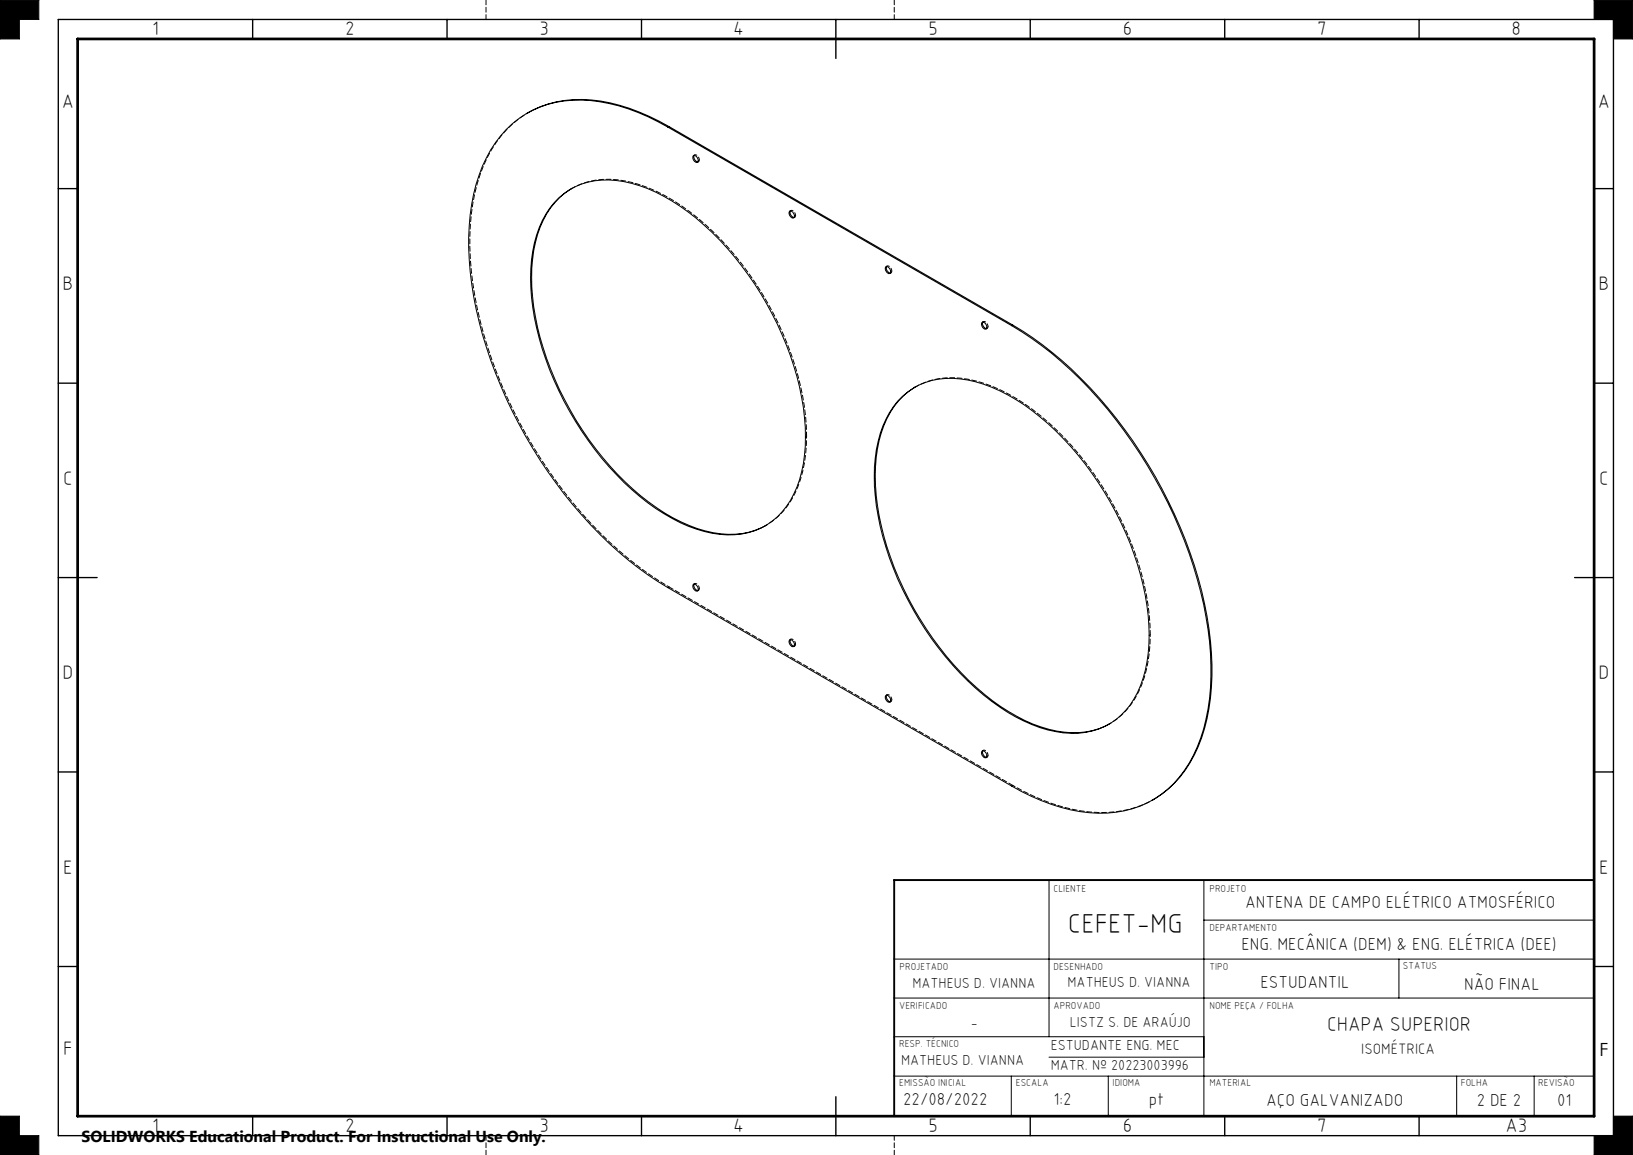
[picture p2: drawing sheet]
<svg xmlns="http://www.w3.org/2000/svg" width="420mm" height="297mm" viewBox="0 0 420 297" stroke-linecap="round" stroke-linejoin="round" font-family="sans-serif">
<g fill="none" stroke="#000" stroke-width=".26">
<path d="M0 0h10v5h-5v5h-5zM410 0h10v10h-5v-5h-5zM135.6 29.1a27.6 27.6 0 0 1 19-3.1 51.1 51.1 0 0 1 17.5 6.6M171.8 32.7a44.9 44.9 0 0 0-24.5-6.9 25.3 25.3 0 0 0-22.2 14.8 51.1 51.1 0 0 0-4.4 26.2 109.3 109.3 0 0 0 16.2 48.4 106.2 106.2 0 0 0 32.4 34.4l90.9 52.5a45.4 45.4 0 0 0 24.5 7 25.9 25.9 0 0 0 23.2-17 55.3 55.3 0 0 0 3.2-27.1 114.9 114.9 0 0 0-22-54.3 98 98 0 0 0-28.9-27M171.8 32.7l88.4 51M172.1 32.6l-.3 .1M172.1 32.6l88.4 51M178.5 40a1.27 1.27 0 0 0 1 1.6M143.7 50.9a18.6 18.6 0 0 1 16.8-4.2 46 46 0 0 1 22.6 13.1 82.5 82.5 0 0 1 23.5 45 41.4 41.4 0 0 1-1.6 20.5 18.1 18.1 0 0 1-19.9 12.1 40.1 40.1 0 0 1-20.6-9.7 81.2 81.2 0 0 1-27.8-51.2 35.2 35.2 0 0 1 3.7-21.4l1-1.5zM146.9 48.5a20.6 20.6 0 0 0-9.2 13.8 50.3 50.3 0 0 0 1.2 24.6 81.6 81.6 0 0 0 28 42.2 37.1 37.1 0 0 0 20.4 8.3 18.4 18.4 0 0 0 9.7-2.3M178.4 40a1.16 1.16 0 0 1 1 1.7 1.15 1.15 0 0 1-1-1.7zM203.1 54.3a1.16 1.16 0 0 1 1 1.7 1.15 1.15 0 0 1-1-1.7z"/>
<path d="M203.3 54.3a1.32 1.32 0 0 0 1 1.6M227.7 68.8l.2-.2a1.16 1.16 0 0 1 1 1.7 1.17 1.17 0 0 1-1.2-1.5zM228 68.5a1.27 1.27 0 0 0 1 1.7M235.3 99.6a20.7 20.7 0 0 0-9.2 13.7 54.5 54.5 0 0 0 2.9 30 81 81 0 0 0 26.2 36.9 39 39 0 0 0 18.6 8.1 18.9 18.9 0 0 0 11.5-2.1M252.6 82.9a1.16 1.16 0 0 1 1 1.7 1.15 1.15 0 0 1-1-1.7zM252.8 82.8a1.32 1.32 0 0 0 1 1.7M260.5 83.6a98.9 98.9 0 0 1 30.9 29.8 114.1 114.1 0 0 1 19.9 51.4 56 56 0 0 1-3.1 27.2 27.5 27.5 0 0 1-11.8 13.7M260.5 83.6l-.3 .1M232.1 101.9a18.6 18.6 0 0 1 16.8-4.2 44.9 44.9 0 0 1 20.6 11.2 81.3 81.3 0 0 1 25.8 49.5 35.2 35.2 0 0 1-3.7 21.3 17.9 17.9 0 0 1-18.1 8.8 40.9 40.9 0 0 1-20.6-9.8 81.9 81.9 0 0 1-27.5-48.6 39 39 0 0 1 2.5-22.3 19.5 19.5 0 0 1 4.2-5.9zM178.4 150.2a1.15 1.15 0 0 1 1 1.8 1.15 1.15 0 0 1-1-1.8zM178.5 150.2a1.3 1.3 0 0 0 1 1.7M203.1 164.5a1.15 1.15 0 0 1 1 1.8 1.15 1.15 0 0 1-1-1.8z"/>
<path d="M203.3 164.5a1.36 1.36 0 0 0 1 1.7M227.7 179l.2-.2a1.15 1.15 0 0 1 1 1.7 1.21 1.21 0 0 1-1.2-1.5zM228 178.8a1.3 1.3 0 0 0 1 1.6M252.6 193.1a1.15 1.15 0 0 1 1 1.7 1.15 1.15 0 0 1-1-1.7zM252.8 193.1a1.36 1.36 0 0 0 1 1.6M269.8 226.3v40.3M309.6 226.3v60.7M309.6 236.6h100.4M230 246.6h180M230 256.6h180M359.8 246.6v10M230 276.7h180"/>
<path d="M230 266.6h79.6M260.1 276.7v10.3M269.8 271.8h39.8M285 276.7v10.3M374.7 276.7v10.3M394.6 276.7v10.3M0 287h5v5h5v5h-10zM415 287h5v10h-10v-5h5z"/>
</g>
<g fill="none" stroke="#000" stroke-width=".26" stroke-dasharray="1.3 .6">
<path d="M125 5v-5M230 5v-5M178.7 39.8l-.3 .2M147.1 48.4l-.3 .2M179.4 41.7l.3-.1M203.4 54.1l-.3 .2M204.1 56l.3-.1M228.2 68.4l-.3 .2M228.9 70.3l.3-.2M235.5 99.5l-.3 .1M252.9 82.7l-.3 .2M253.6 84.6l.3-.2"/>
<path d="M196.8 135.2l.3-.2M172.1 150.9l-.3 .2M178.7 150.1l-.3 .1M179.4 152l.3-.2M203.4 164.4l-.3 .1M204.1 166.2l.3-.1M228.2 178.6l-.3 .2M228.9 180.5l.3-.1M252.9 192.9l-.3 .2M253.6 194.8l.3-.1M285.2 186.2l.3-.1M260.5 202l-.3 .1"/>
<path d="M125 292v5M230 292v5"/>
</g>
<g fill="none" stroke="#000" stroke-width=".35">
<path d="M15 5h400v287h-400zM65 5v5M115 5v5M165 5v5M215 5v10M265 5v5M315 5v5M365 5v5M15 48.5h5M410 48.5h5M15 98.5h5M410 98.5h5"/>
<path d="M15 148.5h10M405 148.5h10M15 198.5h5M410 198.5h5M15 248.5h5M410 248.5h5M65 287v5M115 287v5M165 287v5M215 282v10M265 287v5M315 287v5"/>
<path d="M365 287v5"/>
</g>
<path d="M410 226.3h-180v60.7" fill="none" stroke="#000" stroke-width=".5"/>
<path d="M20 10h390v277h-390z" fill="none" stroke="#000" stroke-width=".7"/>
<path d="M0 287v10h10v-5h-5v-5zM415 287h5v10h-10v-5h5zM410 0h10v10h-5v-5h-5zM0 0v10h5v-5h5v-5z" fill-rule="evenodd" fill="#000"/>
<path d="M260.5 202a45.3 45.3 0 0 0 24.5 6.9 25.8 25.8 0 0 0 11.7-3.3" fill="none" stroke="#000" stroke-width=".26" stroke-dasharray="1.3 .6" stroke-dashoffset=".6"/>
<path d="M207.4 112.2a74.1 74.1 0 0 0-13-39.3 68.7 68.7 0 0 0-23.4-22.6 27.6 27.6 0 0 0-19.5-3.6l-1.7 .5-2.8 1.3M295.8 163.2a74.1 74.1 0 0 0-13-39.3 68.7 68.7 0 0 0-23.4-22.5 27.6 27.6 0 0 0-19.5-3.7l-1.7 .5-2.8 1.3" fill="none" stroke="#000" stroke-width=".26" stroke-dasharray="1.3 .6" stroke-dashoffset=".2"/>
<path d="M135.8 29a28.3 28.3 0 0 0-12.3 15.8 62 62 0 0 0-1.4 31.3 118.9 118.9 0 0 0 39.8 67.8 78.6 78.6 0 0 0 10.2 7M197 135.1a20.7 20.7 0 0 0 9.5-13.9 39 39 0 0 0 .9-9M285.3 186.1a20.7 20.7 0 0 0 9.5-13.9 39 39 0 0 0 1-9" fill="none" stroke="#000" stroke-width=".26" stroke-dasharray="1.3 .6" stroke-dashoffset=".7"/>
<path d="M179.9 41.1l-.2-.7a.77 .77 0 0 0-1.2-.5M204.6 55.4l-.2-.7a.77 .77 0 0 0-1.1-.5M229.4 69.7l-.2-.7a.77 .77 0 0 0-1.2-.5M254.1 84l-.2-.7a.77 .77 0 0 0-1.1-.5M179.9 151.3l-.2-.6a.77 .77 0 0 0-1.2-.5M204.6 165.6l-.2-.7a.77 .77 0 0 0-1.1-.4M229.4 179.9l-.2-.7a.77 .77 0 0 0-1.2-.4M254.1 194.2l-.2-.7a.77 .77 0 0 0-1.1-.5" fill="none" stroke="#000" stroke-width=".26" stroke-dasharray="1.3 .6" stroke-dashoffset=".5"/>
<path d="M179.5 41.6l.4-.5M204.3 55.9l.3-.5M229 70.2l.4-.5M253.8 84.5l.3-.5M179.5 151.9l.4-.6M204.3 166.1l.3-.5M229 180.4l.4-.5M253.8 194.7l.3-.5" fill="none" stroke="#000" stroke-width=".26" stroke-dasharray="1.3 .6" stroke-dashoffset=".3"/>
<path d="M172.1 150.9l88.4 51.1" fill="none" stroke="#000" stroke-width=".26" stroke-dasharray="1.3 .6" stroke-dashoffset=".1"/>
<text font-size="7.1" x="274.7" y="239.8">CEFET-MG</text>
<text font-size="5.1" x="341.3" y="265">CHAPA SUPERIOR</text>
<g font-size="5">
<text x="39.1" y="9.1">1</text>
<text x="88.8" y="9.1">2</text>
<text x="138.8" y="9.1">3</text>
<text x="188.6" y="9.1">4</text>
<text x="238.8" y="9.1">5</text>
<text x="288.8" y="9.1">6</text>
<text x="338.8" y="9.1">7</text>
<text x="388.8" y="9.1">8</text>
<text x="15.9" y="27.9">A</text>
<text x="410.9" y="27.9">A</text>
<text x="16.1" y="74.6">B</text>
<text x="411.1" y="74.6">B</text>
<text x="16.3" y="124.6">C</text>
<text x="411.3" y="124.6">C</text>
<text x="16.1" y="174.6">D</text>
<text x="411.1" y="174.6">D</text>
<text x="16.3" y="224.6">E</text>
<text x="411.3" y="224.6">E</text>
<text x="16.3" y="271.4">F</text>
<text x="39.1" y="291.1">1</text>
<text x="88.8" y="291.1">2</text>
<text x="138.8" y="291.1">3</text>
<text x="188.6" y="291.1">4</text>
<text x="238.8" y="291.1">5</text>
<text x="288.8" y="291.1">6</text>
<text x="338.8" y="291.1">7</text>
<text x="387.2" y="291.1">A3</text>
</g>
<text font-size="4.7" x="411.4" y="271.5">F</text>
<g font-size="4.4">
<text x="320.2" y="233.6">ANTENA DE CAMPO ELÉTRICO ATMOSFÉRICO</text>
<text x="319.3" y="244.2">ENG. MECÂNICA (DEM) &amp; ENG. ELÉTRICA (DEE)</text>
<text x="324.2" y="254">ESTUDANTIL</text>
<text x="376.5" y="254.5">NÃO FINAL</text>
<text x="232.3" y="284.1">22/08/2022</text>
<text x="271" y="284.3">1:2</text>
<text x="295.5" y="284.1">pt</text>
<text x="325.6" y="284.3">AÇO GALVANIZADO</text>
<text x="379.8" y="284.5">2 DE 2</text>
<text x="400.5" y="284.3">01</text>
</g>
<text font-size="4.1" x="21" y="293.7">SOLIDWORKS Educational Product. For Instructional Use Only.</text>
<text font-size="3.9" x="350.1" y="271.1">ISOMÉTRICA</text>
<g font-size="3.7">
<text x="234.7" y="254.1">MATHEUS D. VIANNA</text>
<text x="274.6" y="253.8">MATHEUS D. VIANNA</text>
<text x="249.7" y="264.3">-</text>
<text x="270.2" y="269.9">ESTUDANTE ENG. MEC</text>
<text x="275.2" y="264.1">LISTZ S. DE ARAÚJO</text>
<text x="231.7" y="273.9">MATHEUS D. VIANNA</text>
<text x="270.2" y="275.2">MATR. Nº 20223003996</text>
</g>
<g font-size="2.6">
<text x="271" y="229.3">CLIENTE</text>
<text x="311.1" y="229.3">PROJETO</text>
<text x="311.1" y="239.3">DEPARTAMENTO</text>
<text x="231.4" y="249.4">PROJETADO</text>
<text x="271" y="249.5">DESENHADO</text>
<text x="311.1" y="249.5">TIPO</text>
<text x="360.8" y="249.2">STATUS</text>
<text x="231.3" y="259.5">VERIFICADO</text>
<text x="271" y="259.5">APROVADO</text>
<text x="311.1" y="259.4">NOME PEÇA / FOLHA</text>
<text x="231.3" y="269.2">RESP. TÉCNICO</text>
<text x="231.3" y="279.3">EMISSÃO INICIAL</text>
<text x="261.3" y="279.3">ESCALA</text>
<text x="286.2" y="279.3">IDIOMA</text>
<text x="311" y="279.3">MATERIAL</text>
<text x="375.7" y="279.3">FOLHA</text>
<text x="395.6" y="279.3">REVISÃO</text>
</g>
</svg>
